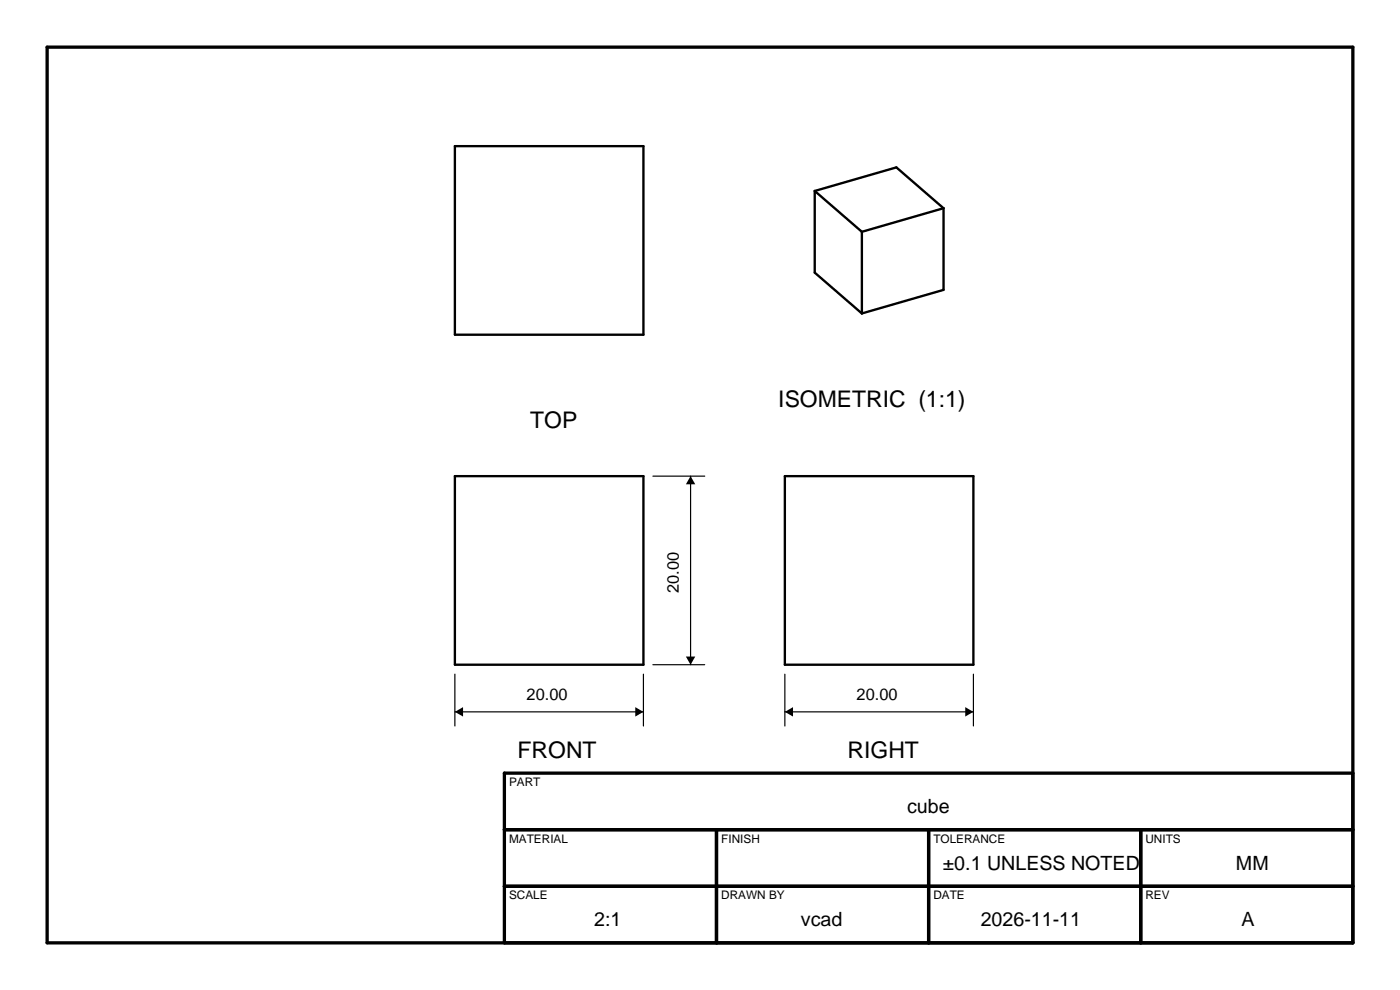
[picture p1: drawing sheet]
<svg xmlns="http://www.w3.org/2000/svg" width="297mm" height="210mm" viewBox="0 0 297 210" stroke-linecap="round" stroke-linejoin="round" font-family="sans-serif">
<path d="M10 10h277v190h-277zM107 176h180M152 176v24M197 176v24M242 176v24M287 164h-180v36M107 188h180" fill="none" stroke="#000" stroke-width=".7"/>
<path d="M96.5 31h40v40h-40zM172.8 40.5v17.3l10 8.7M172.8 40.5l17.4-5 10 8.7M172.8 40.5l10 8.7M182.8 49.2v17.3M200.2 44.2v17.3l-17.4 5M200.2 44.2l-17.4 5M96.5 101h40v40h-40zM166.5 101h40v40h-40z" fill="none" stroke="#000" stroke-width=".5"/>
<path d="M138.5 101h11M146.5 101v40M96.5 151h40M96.5 143v11M136.5 143v11M138.5 141h11M166.5 151h40M166.5 143v11M206.5 143v11" fill="none" stroke="#000" stroke-width=".25"/>
<path d="M146.5 101l1 1.7h-2zM96.5 151l1.7-1v2zM134.8 150l1.7 1-1.7 1zM145.5 139.3h2l-1 1.7zM166.5 151l1.7-1v2zM204.8 150l1.7 1-1.7 1z" fill="#000"/>
<g font-size="4.9">
<text x="165.1" y="86.2">ISOMETRIC (1:1)</text>
<text x="112.5" y="90.8">TOP</text>
<text x="109.8" y="160.8">FRONT</text>
<text x="179.8" y="160.8">RIGHT</text>
</g>
<g font-size="4.2">
<text x="192.4" y="172.5">cube</text>
<text x="200" y="184.5">±0.1 UNLESS NOTED</text>
<text x="262.2" y="184.5">MM</text>
<text x="126.1" y="196.5">2:1</text>
<text x="169.9" y="196.5">vcad</text>
<text x="208" y="196.5">2026-11-11</text>
<text x="263.4" y="196.5">A</text>
</g>
<g font-size="3.5">
<text x="144" y="125.8" transform="rotate(-90 144 125.8)">20.00</text>
<text x="111.7" y="148.5">20.00</text>
<text x="181.7" y="148.5">20.00</text>
</g>
<g font-size="2.5">
<text x="108" y="166.8">PART</text>
<text x="108" y="178.8">MATERIAL</text>
<text x="153" y="178.8">FINISH</text>
<text x="198" y="178.8">TOLERANCE</text>
<text x="243" y="178.8">UNITS</text>
<text x="108" y="190.8">SCALE</text>
<text x="153" y="190.8">DRAWN BY</text>
<text x="198" y="190.8">DATE</text>
<text x="243" y="190.8">REV</text>
</g>
</svg>
